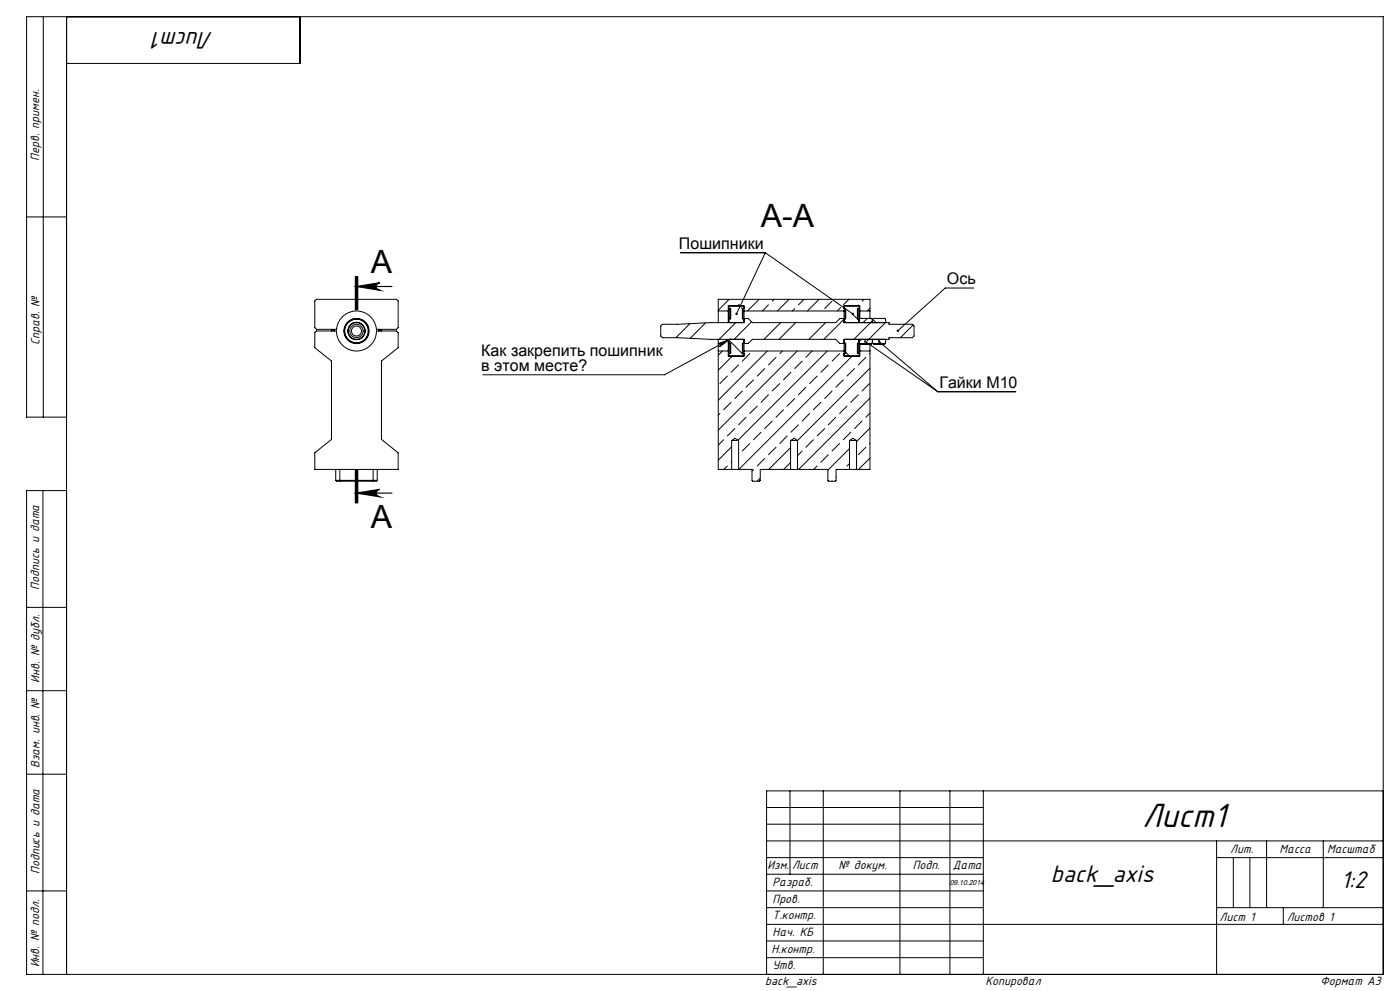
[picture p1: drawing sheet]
<svg xmlns="http://www.w3.org/2000/svg" width="420mm" height="297mm" viewBox="0 0 420 297" stroke-linecap="round" stroke-linejoin="round" font-family="sans-serif">
<g fill="none" stroke="#000" stroke-width=".3">
<path d="M13 5v120M20 5v287M90 5v14h-70M8 65h12M204.1 75.7h25.5M229.6 75.7l26.2 18.4M229.6 75.7l-8.7 18.4M94.9 99.2h6a6 6 0 0 0 6 6 6 6 0 0 0 6.1-6h6l.5 .5v4.5l-5.1 4v23.5l5.1 4v5h-25.1v-5l5-4v-23.5l-5-4v-4.5zM94.9 89.7h24.1l.5 .5v8l-.5 .5h-6.1a6 6 0 0 0-6-5.5 6 6 0 0 0-5.9 5.5h-6.1l-.5-.5v-8zM99.4 98.7v.5M99.6 98.7v.5M100.2 98.7v.5"/>
<path d="M100.3 98.7v.5M113.6 98.7v.5M113.7 98.7v.5M114.3 98.7v.5M114.4 98.7v.5M207 97l-4.2 4.2M211.7 96.8l-4.6 4.6M215.5 93.2v3.5M215.5 93.2v-3.5h45.5v3.5M215.5 93.2h3M218.5 93.2v3.5M218.5 93.2v-1.5h4.7v1.5"/>
<path d="M218.7 92.5v3.2M218.7 96.6v.1M218.7 96.6l.1 .1M218.7 95.7v.9M218.7 92.5h.4M218.8 89.7l-3.3 3.3M218.8 91.7l-.1 .8M219.1 92.5v3.1M219.1 95.6l-.4 .1M220.7 96.7l-5 5M221.8 91.2l-.5 .5M222.4 92.2l.3 .4"/>
<path d="M222.8 92.5v3.1M222.8 95.6l.4 .1M222.8 92.5h.4M223.1 91.7l.1 .1M223.2 93.2v2.3M223.2 95.5v1.2h-10l-10 .5h-4.5l-.5 .5v3l.5 .5h4.5l10 .5h10v1.2M223.2 95.5h1.3l1.2 1.2h25l1.3-1.2h1.2M223.2 96.6l-.1 .1M223.2 93.2h30M225.5 96.4l-5.3 5.3M227.8 89.7l-3.6 3.5M230.5 91.4l-1.8 1.8"/>
<path d="M232.2 89.7l-.5 .6M234.2 96.7l-5 5M236.7 89.7l-3.5 3.5M238.4 92.5l-.7 .7M238.7 96.7l-5 5M241.2 89.7l-1.7 1.7M245.7 89.7l-3.5 3.5M247.7 96.7l-5 5M249.6 90.3l-2.2 2.2M252.2 92.1l-1 1.1M253.2 93.2v2.3M253.2 95.5v1.2h13.5v.5h7l.5 .5v3l-.5 .5h-7v.5h-13.5v1.2"/>
<path d="M253.2 92.5h.4M253.2 93.2v-1.5h4.8v1.5M253.2 96.6l.1 .1M253.2 96.1l.6 .6M253.3 91.7l-.1 .1M253.6 92.5v3.1M253.6 95.6h-.3l-6.1 6.1M254.7 89.7l-1.8 1.7M255.8 94.2l1.9 1.9M257.4 92.5v3.1M257.4 95.6l.3 .1M257.4 92.5h.3"/>
<path d="M257.5 91.4l-.3 .3M257.6 91.7l.1 .8M257.7 92.5v3.2M257.7 95.9l.3-.5h3.4l.3 .5M257.7 95.7v1M257.7 96.6l-.1 .1M258 93.2v2.3M258 93.2h3M259.2 89.7l-.6 .6M260.2 95.4l-1.3 1.3M261 93.2v2.2M261 92.4l-.8 .8"/>
<path d="M261.7 95.9l.3-.5h3.5l.2 .5v.8M261.7 95.9v.8M261.7 96.1l-5.5 5.6M261.8 95.7l1 1M265.6 96.7l-5.4 5.5M273.9 97.4l-3.8 3.8M292.1 86.3h-8.5l-14.3 12.8M215.4 103l3.3-1.2-2.8 2.2a.55 .55 0 0 0 .2-.8 .55 .55 0 0 0-.7-.2zM215.5 101.7v3.5M215.5 105.2v35.5h4M215.5 105.2h3M216.7 105.2l-1.2 1.3"/>
<path d="M218.2 112.7l-2.2 2.3M218.5 101.7v3.5M218.5 105.2v1.5h4.7v-1.5M218.7 101.8l-19.3 10.5h-54.5M218.7 102.7v3.2M218.7 101.7v.1M218.7 101.8v.9M218.7 105.9l.1 .8M218.7 105.9h.4M218.7 102.7l.4 .2M218.8 101.7l-.1 .1M218.9 102.2l4.3 4.3"/>
<path d="M219.1 102.9v3M219.7 106.7l-4.2 4.2M221.6 109.4l-2.3 2.2M222.7 117.2l-2.2 2.2M222.8 102.9v3M222.8 105.9h.4M222.9 101.7l.3 .3M223.1 101.7l.1 .1M223.2 102.9v2.3M223.2 102.9h1.3l1.2-1.2h25l1.3 1.2h1.2M223.2 106.6l-.1 .1M223.2 102.7l-.4 .2"/>
<path d="M223.2 105.2h30M224.9 106l-2.2 2.2M226.1 113.8l-2.3 2.3M229.4 110.5l-2.2 2.2M230.2 105.2l-14.7 14.7M230.5 118.3l-2.2 2.3M232.8 107.1l-2.3 2.3M233.9 115l-2.2 2.2M234.7 105.2l-.8 .8M237.3 111.6l-2.2 2.2M238.4 119.4l-2.3 2.3M239.2 105.2l-23.7 23.7"/>
<path d="M240.7 108.2l-2.3 2.3M241.8 116.1l-2.3 2.2M243.7 105.2l-1.9 1.9M245.1 112.7l-2.2 2.3M248.2 105.2l-26.8 26.7M248.5 109.4l-2.2 2.2M249.6 117.2l-2.2 2.2M251.9 106l-2.3 2.2M253 113.8l-2.2 2.3M253.2 102.9v2.3M253.2 105.2v1.5h4.8v-1.5M253.2 105.9h.4"/>
<path d="M253.2 102.7l.4 .2M253.2 106.6l.1 .1M253.3 101.7l-.1 .1M253.6 102.9v3M253.7 105.6l1.1 1.1M255.7 106.7l-34 34M256.4 110.5l-2.3 2.2M257.4 102.9v3M257.4 105.9h.3M257.5 118.3l-2.3 2.3M257.6 101.7l.1 .1M257.7 102.7v3.2"/>
<path d="M257.7 102.5l.3 .5M257.7 101.7v1M257.7 105.9l-.1 .8M257.7 102.7l-.3 .2M258 103v2.2M258 105.2h3M258 103l.1 .2h3.2l.1-.2M258 103h3.4M258.4 101.7l-.7 .7M259.5 102.9l-.1 .1M259.6 102.3l21.7 15.1M259.8 107.1l-2.3 2.3"/>
<path d="M260.8 115l-2.2 2.2M261 103.2v2M261 105.2v35.5h-4M261 110.3l-21.7 21.7M261 119.3l-21.4 21.4M261 105.9l-.2 .1M261.7 102.5l.3 .5M261.7 101.7v.8M261.7 102.5l-.3 .5M262 103l.1 .2h3.2l.2-.2M262 103h3.5M263.3 101.7l.6 .6"/>
<path d="M263.8 102.4l17.5 15M265.7 101.7v.8l-.2 .5M281.3 117.4h23.4M20 125h-12v-120h407v287h-407v-145h12M216 123.9l-.5 .5M217.1 131.8l-1.6 1.6M218.2 139.7l-1.1 1M219.3 120.6l-2.2 2.2M219.5 132h2.1M219.5 132l1-.6 1.1 .6M219.5 132v8.7M219.5 138.4l-.2 .1"/>
<path d="M219.5 133.9l-4 4M220.5 128.4l-2.3 2.3M221.6 132v8.7M223.8 125.1l-2.2 2.2M224.9 132.9l-2.2 2.2M227.2 121.7l-2.3 2.2M228.3 129.5l-2.2 2.3M229.4 137.4l-2.2 2.3M231.7 126.2l-2.3 2.2M232.8 134.1l-2.3 2.2M235.1 122.8l-2.3 2.3M236.1 130.7l-2.2 2.2"/>
<path d="M237.2 132h2.1M237.2 132l1-.6 1.1 .6M237.2 132v8.7M237.2 134.2l-6.6 6.5M237.2 138.6l-2.1 2.1M239.3 132v8.7M239.5 127.3l-2.2 2.2M240.7 135.1l-1.4 1.5M242.9 123.9l-2.2 2.3M244 131.8l-2.2 2.3M245.1 139.7l-1 1M246.3 120.6l-2.3 2.2"/>
<path d="M247.4 128.4l-2.3 2.3M248.5 136.3l-2.2 2.2M250.8 125.1l-2.3 2.2M251.9 132.9l-2.3 2.2M254.1 121.7l-2.2 2.2M254.8 132h2.2M254.8 132l1.1-.6 1.1 .6M254.8 132v8.7M254.8 134.4l-6.4 6.5M254.8 138.9l-.7 .8M255.2 129.5l-2.2 2.3M257 132v8.7"/>
<path d="M258.6 126.2l-2.2 2.2M259.8 134.1l-2.3 2.2M261 128.3l-4 4M261 137.3l-3.4 3.4M261 123.8l-1.2 1.3M261 132.8l-.2 .1M12.9 147v145M100.7 144l.3 .2h1M100.7 144h12.5M100.7 140.7v3.3M102 140.7v3.5M102 144.2h9.9"/>
<path d="M111.9 140.7v3.5M113.2 144l-.3 .2h-1M113.2 140.7v3.3M219.5 140.7h2.1M221.6 140.7h4v3.3l.2 .2h2l.3-.2v-3.3h9.1M226.1 140.8l-.5 .4M228.1 143.3l-1 .9M237.2 140.7h2.1M239.3 140.7h9.1v3.3l.2 .2h2l.2-.2v-3.3h4M249.6 144.1v.1M250.8 142.9v.1M254.8 140.7h2.2"/>
<path d="M8 182h12M8 207h12M8 232h12M237 237v25M247 237v55M270 237v55M285 237v55M295 237v55M415 237h-185v55M230 257h65M230 252h185M230 247h65"/>
<path d="M230 242h65M365 257h50M365 252v40M370 257v15M375 257v15M380 252v20M397 252v20M8 267h12M230 262h65M230 277h185M230 272h65M230 267h65"/>
<path d="M365 272h50M385 272v5M230 287h65M230 282h65"/>
<circle cx="106.9" cy="99.2" r="2.5"/>
<circle cx="106.9" cy="99.2" r="1.51"/>
<circle cx="106.9" cy="99.2" r="3.7"/>
<circle cx="106.9" cy="99.2" r="2.63"/>
<circle cx="106.9" cy="99.2" r="3.5"/>
<circle cx="106.9" cy="99.2" r="1.99"/>
<circle cx="107" cy="99.2" r="3.8"/>
</g>
<path d="M106.6 82.8v10M107 85.9h10.6M107 85.9l6.9-1.2a1.13 1.13 0 0 0-1 1.2 1.13 1.13 0 0 0 1 1.1zM107 82.8v10M107.3 82.8v10M106.6 140.8v10M107 147.8h10.6M107 147.8l6.9-1.2a1.13 1.13 0 0 0-1 1.2 1.13 1.13 0 0 0 1 1.1zM107 140.8v10M107.3 140.8v10z" fill="none" stroke="#000" stroke-width=".35"/>
<g fill="#000">
<path d="M107 85.9l6.9-1.2a1.13 1.13 0 0 0-1 1.2 1.13 1.13 0 0 0 1 1.1zM107 147.8l6.9-1.2a1.13 1.13 0 0 0-1 1.2 1.13 1.13 0 0 0 1 1.1z"/>
<path d="M269 99l.1 .4 .2-.3-.2 .3a.37 .37 0 0 0 .6 0 .37 .37 0 0 0-.1-.6 .37 .37 0 0 0-.6 .2zM255.6 93.8v.5l.5 .1-.3-.3 .4 .1-.1-.4zM220.8 93.8l-.2 .4 .2 .2 .1-.3-.1 .3a.36 .36 0 0 0 .5-.3 .36 .36 0 0 0-.5-.3zM263.5 102.2a.37 .37 0 0 0 0 .6 .37 .37 0 0 0 .6-.3 .37 .37 0 0 0-.5-.4l.2 .3zM259.4 102.1l.2 .2-.3-.2a.36 .36 0 0 0 .2 .6 .36 .36 0 0 0 .4-.4 .36 .36 0 0 0-.5-.2zM215.4 103l3.3-1.2-2.8 2.2a.55 .55 0 0 0 .2-.8 .55 .55 0 0 0-.7-.2z"/>
</g>
<text font-size="11.2" x="342.6" y="247.7">Лист1</text>
<g font-size="9.6">
<text x="228.2" y="68.1">A-A</text>
<text x="111.2" y="82">A</text>
<text x="111.2" y="158.1">A</text>
</g>
<g font-size="8">
<text x="64" y="9.7" transform="rotate(-180 64 9.7)">Лист1</text>
<text x="315.2" y="264.3">back_axis</text>
<text x="402.2" y="266.1">1:2</text>
</g>
<g font-size="4.8">
<text x="203.7" y="74.6">Пошипники</text>
<text x="284.1" y="85.2">Ось</text>
<text x="144.4" y="106.6">Как закрепить пошипник</text>
<text x="144.4" y="111.2">в этом месте?</text>
<text x="281.8" y="116.3">Гайки М10</text>
</g>
<g font-size="4">
<text x="11.8" y="48.3" transform="rotate(-90 11.8 48.3)">Перв. примен.</text>
<text x="11.9" y="103.4" transform="rotate(-90 11.9 103.4)">Справ. №</text>
<text x="11.7" y="176.8" transform="rotate(-90 11.7 176.8)">Подпись и дата</text>
<text x="11.8" y="204.7" transform="rotate(-90 11.8 204.7)">Инв. № дубл.</text>
<text x="11.9" y="230.1" transform="rotate(-90 11.9 230.1)">Взам. инв. №</text>
<text x="369.1" y="255.6">Лит.</text>
<text x="383.9" y="255.6">Масса</text>
<text x="398.1" y="255.6">Масштаб</text>
<text x="11.8" y="262" transform="rotate(-90 11.8 262)">Подпись и дата</text>
<text x="230.2" y="260.4">Изм.</text>
<text x="237.6" y="260.5">Лист</text>
<text x="251.5" y="260.5">№ докум.</text>
<text x="273.8" y="260.5">Подп.</text>
<text x="285.9" y="260.5">Дата</text>
<text x="231.7" y="265.5">Разраб.</text>
<text x="231.8" y="270.5">Пров.</text>
<text x="231.8" y="275.5">Т.контр.</text>
<text x="365.9" y="275.9">Лист 1</text>
<text x="386" y="276">Листов 1</text>
<text x="231.8" y="280.4">Нач. КБ</text>
<text x="231.4" y="285.6">Н.контр.</text>
<text x="11.8" y="289.9" transform="rotate(-90 11.8 289.9)">Инв. № подл.</text>
<text x="231.8" y="290.4">Утв.</text>
<text x="229.6" y="295.1">back_axis</text>
<text x="295.6" y="295.2">Копировал</text>
<text x="396.1" y="295.2">Формат А3</text>
</g>
<text font-size="2.2" x="284.9" y="265.2">09.10.2014</text>
</svg>
